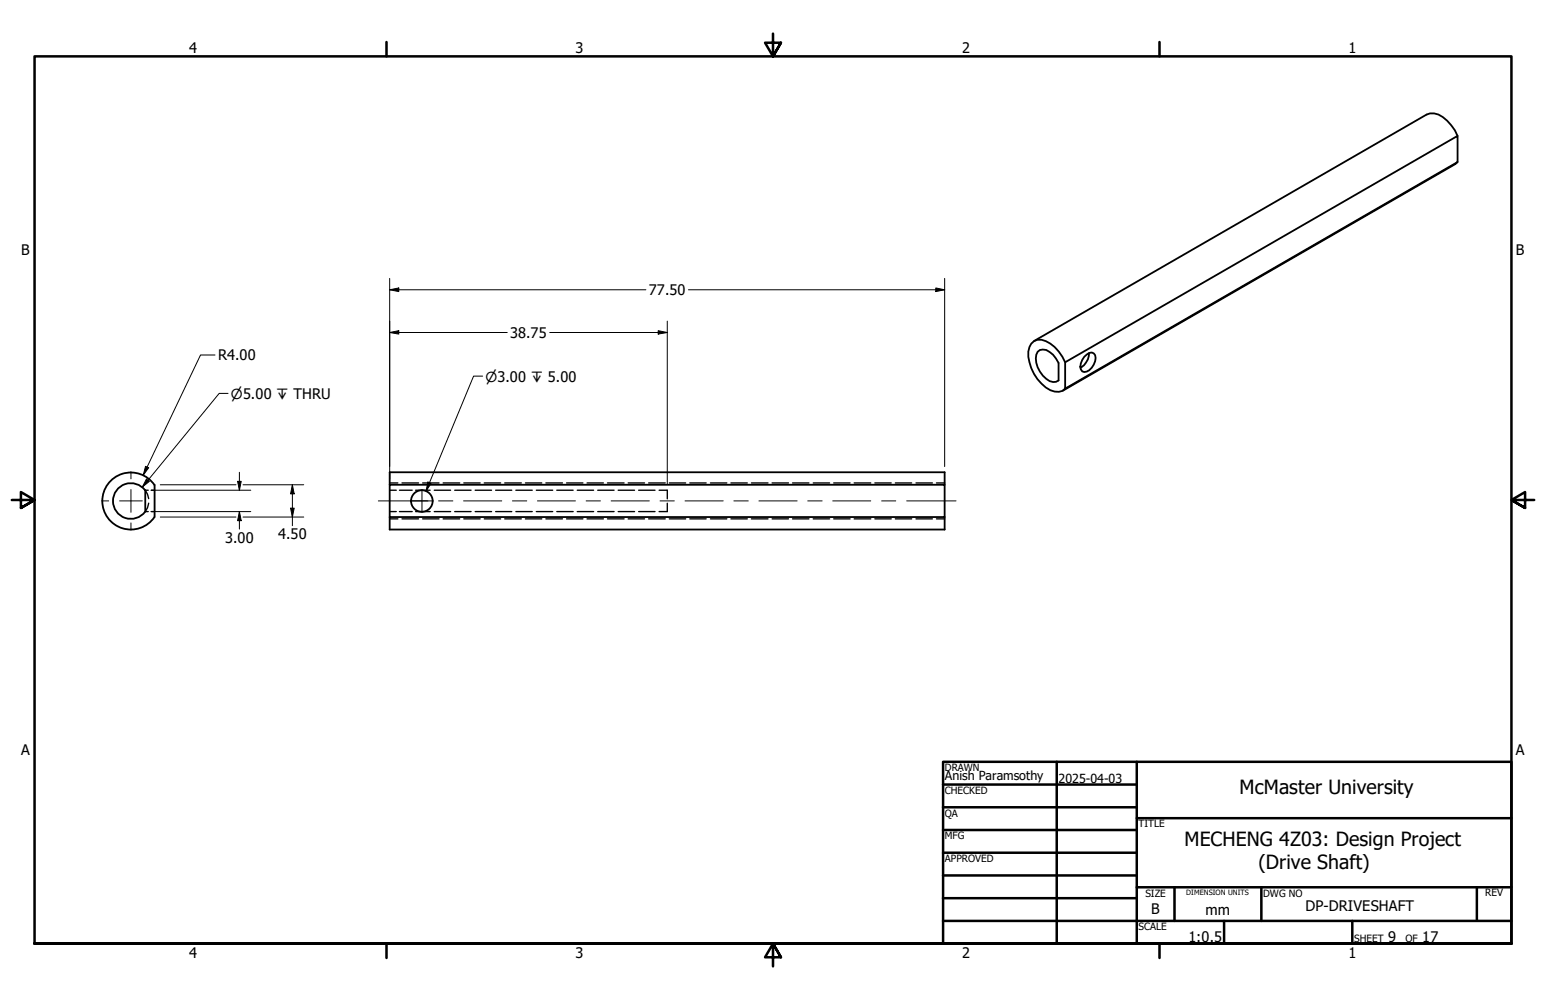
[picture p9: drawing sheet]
<svg xmlns="http://www.w3.org/2000/svg" width="432mm" height="279mm" viewBox="0 0 432 279" stroke-linecap="round" stroke-linejoin="round" font-family="sans-serif">
<!-- layer: Hidden (ANSI) -->
<g fill="none" stroke="#000" stroke-width=".38">
<path d="M41.4 137h-.8l.6 1.1 .3 1.2M42.3 137h.9M108.8 137h1.9M108.8 134.9h2.3M111.6 137h3.5M112.3 134.9h4.6M116.1 137h4M118 134.9h4.6M121.3 137h4.6M123.8 134.9h4.6M127 137h4.6M129.5 134.9h4.6"/>
<path d="M132.7 137h4.6M135.3 134.9h4.5M138.4 137h4.5M141 134.9h4.6M144.1 137h4.6M146.7 134.9h4.6M149.8 137h4.6M152.5 134.9h4.6M155.5 137h4.6M158.2 134.9h4.6M161.2 137h4.6M164 134.9h4.5"/>
<path d="M166.9 137h4.6M169.7 134.9h4.6M172.7 137h4.5M175.5 134.9h4.5M178.4 137h4.5M181.2 134.9h4.6M184.1 137h2.3v2.4M186.9 134.9h4.6M192.7 134.9h4.5M198.4 134.9h4.6M204.2 134.9h4.5M209.9 134.9h4.6"/>
<path d="M215.6 134.9h4.6M221.4 134.9h4.5M227.1 134.9h4.6M232.9 134.9h4.5M238.6 134.9h4.6M244.3 134.9h4.6M250.1 134.9h4.5M255.8 134.9h4.6M261.6 134.9h2.2M41.5 140.6l-.3 1.3-.6 1h.8M42.3 142.9h.9M108.8 142.9h1.9"/>
<path d="M108.8 145h2.3M111.6 142.9h3.5M112.3 145h4.6M116.1 142.9h4M118 145h4.6M121.3 142.9h4.6M123.8 145h4.6M127 142.9h4.6M129.5 145h4.6M132.7 142.9h4.6M135.3 145h4.5M138.4 142.9h4.5"/>
<path d="M141 145h4.6M144.1 142.9h4.6M146.7 145h4.6M149.8 142.9h4.6M152.5 145h4.6M155.5 142.9h4.6M158.2 145h4.6M161.2 142.9h4.6M164 145h4.5M166.9 142.9h4.6M169.7 145h4.6M172.7 142.9h4.5"/>
<path d="M175.5 145h4.5M178.4 142.9h4.5M181.2 145h4.6M186.4 140.6v2.3h-2.3M186.9 145h4.6M192.7 145h4.5M198.4 145h4.6M204.2 145h4.5M209.9 145h4.6M215.6 145h4.6M221.4 145h4.5M227.1 145h4.6"/>
<path d="M232.9 145h4.5M238.6 145h4.6M244.3 145h4.6M250.1 145h4.5M255.8 145h4.6M261.6 145h2.2"/>
</g>
<!-- layer: Visible (ANSI) -->
<g fill="none" stroke="#000" stroke-width=".51">
<path d="M407.1 38a10.3 10.3 0 0 0-6.5-6.3h-1.2l-.9 .3-109.6 63.2M407.1 45.3l-.6 .5-109.6 63.4M289.8 98.3a2.44 2.44 0 0 1 3.4 .1l.9 .7 1.6 2.3v4.9a2.62 2.62 0 0 1-3.5-.4 7.2 7.2 0 0 1-2.8-6.8zM302.8 99.7a2.06 2.06 0 0 1 2.7-1 2.57 2.57 0 0 1 0 3.2 2.8 2.8 0 0 1-3.2 1.9 2.68 2.68 0 0 1 0-3.2zM304.2 98.7a4.8 4.8 0 0 1-2.4 4M297.5 101.2a10.2 10.2 0 0 0-6.6-6.3 3.2 3.2 0 0 0-3.7 3.3 12.2 12.2 0 0 0 6.2 10.8 3.4 3.4 0 0 0 4.1-.4M297.5 101.2l109.6-63.2v7.3l-109.6 63.3zM40.5 137a5 5 0 0 0-7.3-.7 5 5 0 0 0 0 7.4 5 5 0 0 0 7.3-.7M40.6 137v5.9M43.2 135.4l-.1 9.1a8 8 0 0 1-11.8 1.5 8 8 0 0 1 0-12 8 8 0 0 1 11.8 1.5M108.8 135.4h155v9.1h-155zM108.8 135.4v-3.4h155v3.4"/>
<path d="M108.8 144.5v3.5h155v-3.5"/>
<circle cx="117.8" cy="140" r="3"/>
</g>
<!-- layer: Border (ANSI) -->
<g fill="none" stroke="#000" stroke-width=".7">
<path d="M107.9 11.7v4M215.9 9.4v6.3l-2.2-3.8h4.4l-2.2 3.8 2.2-3.8M323.8 11.7v4M3.3 139.7h6.4l-3.9-2.2v4.4l3.9-2.2-3.9 2.2M428.5 139.7h-6.4l3.9-2.2v4.4l-3.9-2.2 3.9 2.2M263.4 212.9h158.7v50.8h-158.7zM263.4 219.2h54.1M295.1 212.9v50.8M317.5 212.9v50.8M263.4 225.6h54.1M263.4 231.9h54.1M263.4 238.3h54.1"/>
<path d="M317.5 228.6h104.6M263.4 244.6h54.1M263.4 251h54.1M263.4 257.3h158.7M317.5 247.9h104.6M328 247.9v9.4M341.9 257.3v6.4M352.3 247.9v9.4M377.7 257.3v6.4M412.5 247.9v9.4M9.7 263.7v-248h412.4v248h-412.4h412.4M107.9 263.7v4"/>
<path d="M218.1 267.5l-2.2-3.8 2.2 3.8h-4.4l2.2-3.8v6.3M323.8 263.7v4"/>
</g>
<!-- layer: Dimension (ANSI) -->
<g fill="none" stroke="#000" stroke-width=".28">
<path d="M108.8 77.8v56.1M263.8 77.8v52.6M60.1 99.2h-4.1l-16 33.6M108.8 92.9l2.6-.5v.9zM108.8 81l2.6-.5v1zM108.8 92.9h32.9M108.8 81h71.6M153.5 92.9h32.9M183.8 92.4l2.6 .5-2.6 .4zM186.4 89.7v45.7M192.3 81h71.5M261.4 80.5l2.4 .5-2.4 .5z"/>
<path d="M40.6 130.3l.9 .4-1.5 2.1zM42.2 137h27.8M44.8 135.4h21.1M66.4 134.5h1l-.5 2.5zM66.9 132v5M67.9 135.4h16.9M81.7 135.4l.5 2.6h-1zM81.7 135.4v11.5M42.2 142.9h27.8M44.8 144.5h21.1M66.9 142.9l.5 2.6h-1zM66.9 142.9v4.9"/>
<path d="M67.9 144.5h16.9M81.2 142h1l-.5 2.5z"/>
</g>
<path d="M108.8 92.9l2.6-.5v.9zM108.8 81l2.6-.5v1zM183.8 92.4l2.6 .5-2.6 .4zM261.4 80.5l2.4 .5-2.4 .5zM40.6 130.3l.9 .4-1.5 2.1zM66.4 134.5h1l-.5 2.5zM81.7 135.4l.5 2.6h-1zM66.9 142.9l.5 2.6h-1zM81.2 142h1l-.5 2.5z" fill="#000"/>
<!-- layer: Symbol (ANSI) -->
<path d="M63.7 109.9h-2.5l-21.4 26.2M134.8 105.1h-2.5l-13.3 32.1M40.9 133.9l.8 .6-1.9 1.6zM119.5 134.7l.9 .4-1.4 2.1z" fill="none" stroke="#000" stroke-width=".28"/>
<path d="M40.9 133.9l.8 .6-1.9 1.6zM119.5 134.7l.9 .4-1.4 2.1z" fill="#000"/>
<!-- layer: Center Mark (ANSI) -->
<path d="M28.4 140h2M33.4 140h6.4M36.6 131.8v2M36.6 136.8v6.3M114.7 140h6.3M117.9 136.8v6.3M36.6 146.1v2" fill="none" stroke="#000" stroke-width=".28"/>
<!-- layer: Centerline (ANSI) -->
<g fill="none" stroke="#000" stroke-width=".28">
<path d="M105.7 140h13.8M122.5 140h4M129.5 140h10.6M143.1 140h4M150.1 140h10.6M163.7 140h4M170.7 140h10.7M184.3 140h4M191.3 140h10.7M205 140h4M212 140h10.6M225.6 140h4"/>
<path d="M232.6 140h10.6M246.3 140h3.9M253.2 140h13.8"/>
</g>
<g font-size="5.5">
<text x="346.2" y="221.9">McMaster University</text>
<text x="330.8" y="236.3">MECHENG 4Z03: Design Project</text>
<text x="351.5" y="242.9">(Drive Shaft)</text>
</g>
<g font-size="4.1">
<text x="52.8" y="14.7">4</text>
<text x="160.8" y="14.7">3</text>
<text x="268.7" y="14.7">2</text>
<text x="376.7" y="14.7">1</text>
<text x="5.9" y="71.4">B</text>
<text x="423.4" y="71.4">B</text>
<text x="181.2" y="82.5">77.50</text>
<text x="142.5" y="94.4">38.75</text>
<text x="60.9" y="100.6">R4.00</text>
<text x="62.9" y="151.7">3.00</text>
<text x="77.7" y="150.7">4.50</text>
<text x="5.9" y="211.1">A</text>
<text x="423.4" y="211.1">A</text>
<text x="321.6" y="255.4">B</text>
<text x="336.7" y="255.5">mm</text>
<text x="364.6" y="254.5">DP-DRIVESHAFT</text>
<text x="331.9" y="263.1">1:0.5</text>
<text x="387.7" y="263.1">9</text>
<text x="397.3" y="263.1">17</text>
<text x="52.8" y="267.7">4</text>
<text x="160.8" y="267.7">3</text>
<text x="268.7" y="267.7">2</text>
<text x="376.7" y="267.7">1</text>
</g>
<g font-size="3.9">
<text x="135.6" y="106.6">⌀3.00 ↧ 5.00</text>
<text x="64.5" y="111.4">⌀5.00 ↧ THRU</text>
</g>
<g font-size="3.5">
<text x="263.9" y="218">Anish Paramsothy</text>
<text x="295.7" y="218.6">2025-04-03</text>
</g>
<g font-size="2.8">
<text x="263.9" y="215.4">DRAWN</text>
<text x="263.9" y="221.8">CHECKED</text>
<text x="263.9" y="228.2">QA</text>
<text x="318" y="231.1">TITLE</text>
<text x="263.9" y="234.5">MFG</text>
<text x="263.9" y="240.9">APPROVED</text>
<text x="319.9" y="250.5">SIZE</text>
<text x="352.8" y="250.5">DWG NO</text>
<text x="414.8" y="250.4">REV</text>
<text x="318" y="259.9">SCALE</text>
<text x="378.2" y="263.1">SHEET</text>
<text x="392.6" y="263.1">OF</text>
</g>
<text font-size="2" x="331.3" y="249.9">DIMENSION UNITS</text>
</svg>
